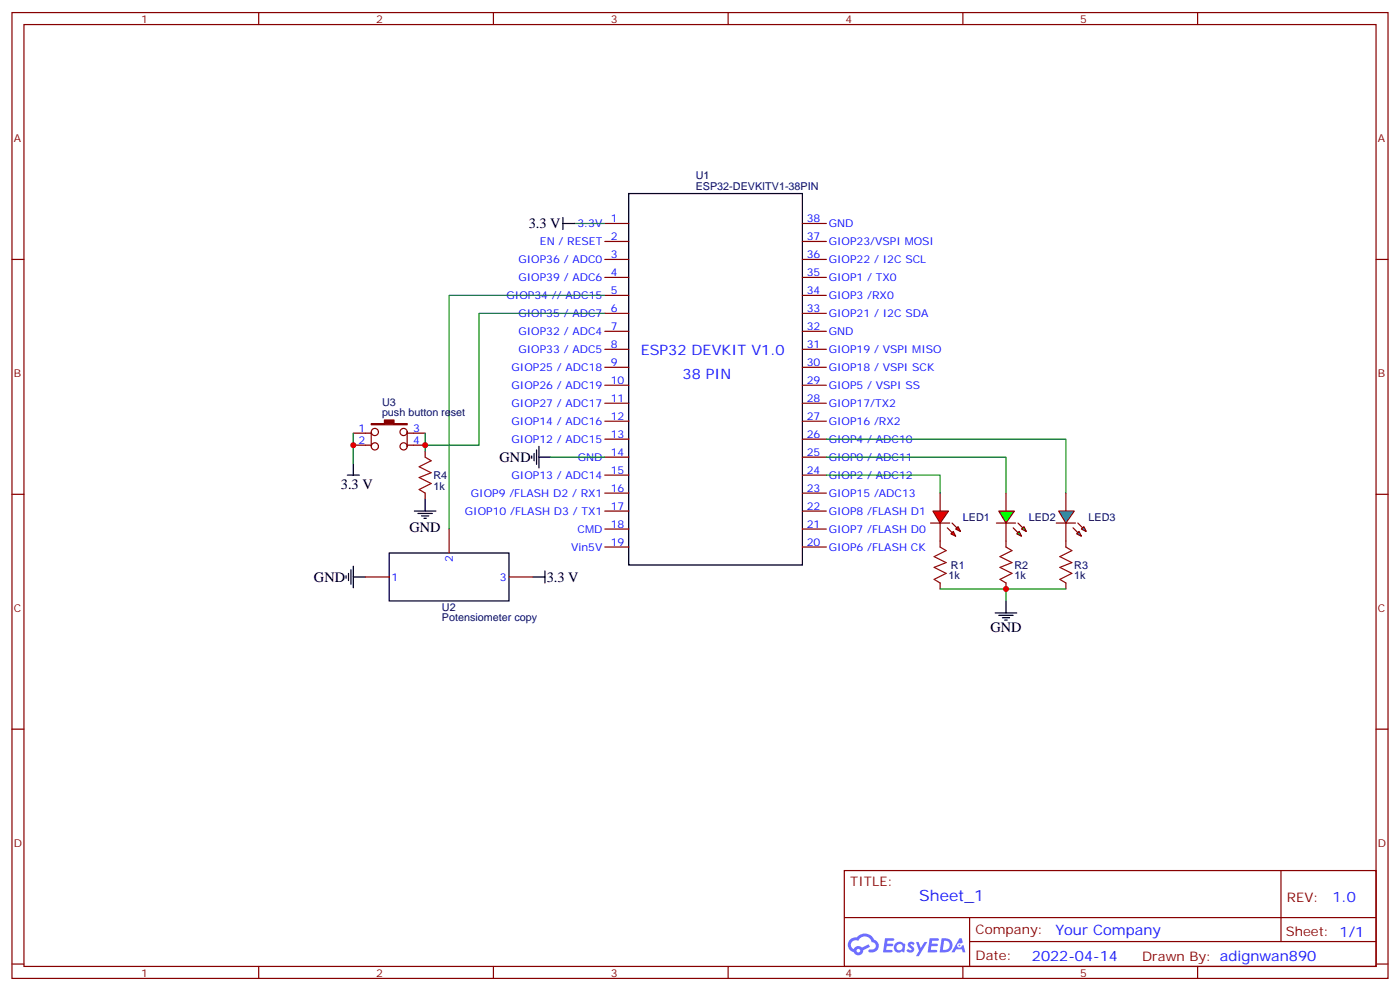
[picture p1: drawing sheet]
<svg xmlns="http://www.w3.org/2000/svg" width="412mm" height="292mm" viewBox="0 0 412 292" stroke-linecap="round" stroke-linejoin="round" font-family="sans-serif">
<g fill="none" stroke="#870000" stroke-width=".35">
<path d="M3.5 3.7h405.4v284.3h-405.4zM7.1 7.2h398.2v277.3h-398.2zM76.2 3.7v3.5M145.3 3.7v3.5M214.5 3.7v3.5M283.6 3.7v3.5M352.8 3.7v3.5M3.5 76.4h3.6M405.3 76.4h3.6M3.5 145.5h3.6M405.3 145.5h3.6M3.5 214.7h3.6"/>
<path d="M405.3 214.7h3.6M248.7 256.3h156.6v28.2h-156.6zM377.3 256.3v20.9M248.7 270.1h156.5M285.6 277.2h119.6M285.6 270.1v14.2M3.5 283.8h3.6M76.2 284.5v3.5M145.3 284.5v3.5M214.5 284.5v3.5M283.6 284.5v3.5M352.8 284.5v3.5"/>
<path d="M405.3 283.8h3.6"/>
</g>
<g fill="#5487ff">
<path d="M267.7 277.5a1.22 1.22 0 0 1 1.7 .2l-.4 .6a.47 .47 0 0 0-.3-.4 .47 .47 0 0 0-.5 .2l.1 .2a1.14 1.14 0 0 1 .8 1.8 1.14 1.14 0 0 1-1.9 0l-.2-.2 .5-.6 .7 .5a.29 .29 0 0 0 .3-.3 .29 .29 0 0 0-.2-.3 1.04 1.04 0 0 1-.6-1.7z"/>
<path d="M260.7 276.2h2.4l.3 .2-.2 .5-1.8 .1-.1 .8h1.5l.3 .4-.3 .4h-1.6l-.2 1.1h1.7l.2 .3-.2 .3-2.6 .1z"/>
<path d="M273.8 276.2h2.4l.3 .2-.1 .5-1.8 .1-.2 .8h1.6l.3 .4-.4 .4-1.6-.1-.1 1.1 1.7 .1 .2 .3-.2 .3-2.6 .1z"/>
<path d="M282.6 276.2h.7l.3 1.3-.6 .3a.69 .69 0 0 0-1 .3 .69 .69 0 0 0 .4 .9 .69 .69 0 0 0 .9-.6l.5-.2 .6 2.2h-.8l-.2-.9h-1.8l-.5 .9h-.8z"/>
<path d="M269.8 277.3h.8l.6 1.8 1.1-1.8h.9l-2.6 4.2h-.8l.9-1.5z"/>
<path d="M277.4 276.2l-.6 4.2h1.3a2.11 2.11 0 0 0 2.5-2.1 2.11 2.11 0 0 0-2.5-2.1zM278.1 277a1.39 1.39 0 0 1 1.7 1.4 1.39 1.39 0 0 1-1.8 1.2h-.3z"/>
<path d="M263.7 277.8a1.54 1.54 0 0 0-.1 2.2 1.54 1.54 0 0 0 2.2 .1l.6 .3 .3-2.3-.2-.3h-.4a1.49 1.49 0 0 0-2.4 0zM264 278.8a.94 .94 0 0 1 1.8 0 .94 .94 0 0 1-1.8 0z"/>
<path d="M250.4 276.6a2.18 2.18 0 0 0 1.1 3.7 1.44 1.44 0 0 0 1.6 .9 1.44 1.44 0 0 0 1.2-1.4l2-1.1-.5-.7-1.9 1a1.47 1.47 0 0 0-2.4 .4 1.39 1.39 0 0 1-.7-1.9 1.39 1.39 0 0 1 2-.5 2.12 2.12 0 0 1 2.2-1.3 2.12 2.12 0 0 1 1.9 1.7 1.14 1.14 0 0 1 1.1 1.4 1.14 1.14 0 0 1-1.7 .7 .43 .43 0 0 0-.5 .4 .43 .43 0 0 0 .4 .5 1.98 1.98 0 0 0 2.5-1.2 1.98 1.98 0 0 0-1.2-2.6 3.1 3.1 0 0 0-5.3-.6l-.9 .1zM252.3 279.9a.55 .55 0 0 1 1.1 0 .55 .55 0 0 1-1.1 0z"/>
<circle cx="282.6" cy="278.3" r=".26"/>
</g>
<path d="M185.2 57h51.2v109.3h-51.2z" fill="none" stroke="#000" stroke-width=".35"/>
<g fill="none" stroke="#870000" stroke-width=".35">
<path d="M178.2 65.8h7M178.2 71.1h7M178.2 76.4h7M236.4 65.8h7M236.4 71.1h7M236.4 76.4h7M178.2 81.7h7M178.2 87h7M178.2 92.3h7M178.2 97.5h7M236.4 81.7h7M236.4 87h7"/>
<path d="M236.4 92.3h7M236.4 97.5h7M178.2 102.8h7M178.2 108.1h7M178.2 113.4h7M178.2 118.7h7M236.4 102.8h7M236.4 108.1h7M236.4 113.4h7M236.4 118.7h7M178.2 124h7M178.2 129.3h7"/>
<path d="M178.2 134.6h7M178.2 139.9h7M236.4 124h7M236.4 129.3h7M236.4 134.6h7M236.4 139.9h7M178.2 145.2h7M178.2 150.5h7M178.2 155.8h7M236.4 145.2h7M236.4 150.5h7M236.4 155.8h7"/>
<path d="M276.9 159.3v1.7M296.3 159.3v1.7M314 159.3v1.7M178.2 161h7M236.4 161h7M276.9 171.6v1.8M296.3 171.6v1.8M314 171.6v1.8"/>
</g>
<path d="M276.9 161l1.8 1.1-3.5 1.8 3.5 1.7-3.5 1.4 3.5 1.8-3.5 1.8 1.7 1M296.3 161l1.8 1.1-3.5 1.8 3.5 1.7-3.5 1.4 3.5 1.8-3.5 1.8 1.7 1M314 161l1.7 1.1-3.5 1.8 3.5 1.7-3.5 1.4 3.5 1.8-3.5 1.8 1.8 1" fill="none" stroke="#a10000" stroke-width=".35"/>
<g fill="#f00" stroke="#870000" stroke-width=".35">
<path d="M274.8 150.5h4.6l-2.5 3.5z"/>
<path d="M274.1 154h5.7z"/>
</g>
<g fill="#870000" stroke="#870000" stroke-width=".35">
<path d="M280.5 154l1.4 1.4z"/>
<path d="M279 155.4l1.5 1.4z"/>
</g>
<g fill="#f00" stroke="#870000" stroke-width=".35">
<path d="M281.5 155.8l.7-.8 .7 1.5z"/>
<path d="M280.1 157.2l.7-.7 .7 1.4z"/>
</g>
<path d="M276.9 145.2v5.3M276.9 154v5.3M296.3 145.2v5.3M296.3 154v5.3" fill="none" stroke="#870000" stroke-width=".35"/>
<g fill="#0f0" stroke="#870000" stroke-width=".35">
<path d="M300.2 156.5l.7 1.4-1.4-.7z"/>
<path d="M300.9 155.8l.7-.8 .7 1.5z"/>
</g>
<g fill="#870000" stroke="#870000" stroke-width=".35">
<path d="M298.4 155.4l1.5 1.4z"/>
<path d="M299.9 154l1.4 1.4z"/>
</g>
<path d="M293.5 154h5.7z" fill="#f00" stroke="#870000" stroke-width=".35"/>
<path d="M294.2 150.5h4.6l-2.5 3.5z" fill="#0f0" stroke="#870000" stroke-width=".35"/>
<path d="M314 145.2v5.3M314 154v5.3" fill="none" stroke="#870000" stroke-width=".35"/>
<g fill="#09f" stroke="#870000" stroke-width=".35">
<path d="M317.1 157.2l.8-.7 .7 1.4z"/>
<path d="M318.6 155.8l.7-.8 .7 1.5z"/>
</g>
<g fill="#870000" stroke="#870000" stroke-width=".35">
<path d="M316.1 155.4l1.4 1.4z"/>
<path d="M317.5 154l1.4 1.4z"/>
</g>
<path d="M311.1 154h5.7z" fill="#f00" stroke="#870000" stroke-width=".35"/>
<path d="M311.9 150.5h4.5l-2.4 3.5z" fill="#09f" stroke="#870000" stroke-width=".35"/>
<path d="M169.3 65.8h8.9M178.2 87h-45.9v68.8M178.2 92.3h-37.1v38.8h-15.9M104.1 127.5v8.8M125.2 127.5v5.3M162.3 134.6h15.9M243.4 139.9h33.5v5.3M243.4 134.6h52.9v10.6M243.4 129.3h70.6v15.9M276.9 173.4h37.1M296.3 173.4v3.5" fill="none" stroke="#008700" stroke-width=".35"/>
<g fill="none" stroke="#000" stroke-width=".35">
<path d="M165.8 65.8h3.5M165.8 64v3.6M102.3 139.9h3.5M104.1 136.3v3.6M156.6 134.2v.7M157.3 133.5v2.1M158 132.5v4.2M158.7 134.6h3.6M158.7 131.4v6.4M122.1 150.5h6.3M123.1 151.2h4.3M124.2 151.9h2.1"/>
<path d="M124.9 152.6h.7M125.2 146.9v3.6M102 169.5v.7M102.7 168.8v2.1M103.4 167.7v4.3M104.1 169.9h3.5M104.1 166.7v6.3M114.7 162.8h35.2v14.1h-35.2zM157 169.9h3.5M160.5 168.1v3.5M296.3 176.9v3.5M293.2 180.4h6.3"/>
<path d="M294.2 181.2h4.2M295.3 181.9h2.1M296 182.6h.7"/>
</g>
<g fill="none" stroke="#870000" stroke-width=".35">
<path d="M104.1 127.5h5.3M104.1 131.1h5.3M109.4 127.2v4.2M119.9 127.5h5.3M119.9 131.1h5.3M119.9 127.2v4.2M125.2 132.8v1.8M125.2 145.2v1.7M132.3 155.8v7M107.6 169.9h7.1M149.9 169.9h7.1"/>
<circle cx="110.4" cy="127.2" r="1.06"/>
<circle cx="110.4" cy="131.4" r="1.06"/>
<circle cx="118.9" cy="131.4" r="1.06"/>
<circle cx="118.9" cy="127.2" r="1.06"/>
</g>
<path d="M109.4 124.7h3.8v-1.1h2.9v1.1h3.8v.4h-10.5z" fill="#870000" stroke="#870000" stroke-width=".35"/>
<path d="M125.2 134.6l1.8 1-3.5 1.8 3.5 1.8-3.5 1.4 3.5 1.7-3.5 1.8 1.7 1.1" fill="none" stroke="#a10000" stroke-width=".35"/>
<g fill="#c00">
<circle cx="296.3" cy="173.4" r=".88"/>
<circle cx="104.1" cy="131.1" r=".88"/>
<circle cx="125.2" cy="131.1" r=".88"/>
</g>
<text font-size="4.6" fill="#00f" x="270.8" y="265.3">Sheet_1</text>
<g font-size="4.2">
<text x="155.8" y="67.2">3.3 V</text>
<text x="147.2" y="136">GND</text>
<text x="100.4" y="143.9">3.3 V</text>
<text x="120.6" y="156.6">GND</text>
<text x="92.5" y="171.3">GND</text>
<text x="161" y="171.3">3.3 V</text>
<text x="291.7" y="186.1">GND</text>
</g>
<g font-size="4.2" fill="#00f">
<text x="188.7" y="104.6">ESP32 DEVKIT V1.0</text>
<text x="201.1" y="111.7">38 PIN</text>
<text x="392.5" y="265.6">1.0</text>
<text x="310.9" y="275.1">Your Company</text>
<text x="304" y="282.9">2022-04-14</text>
</g>
<g font-size="3.9" fill="#800">
<text x="250.5" y="260.9">TITLE:</text>
<text x="379.1" y="265.6">REV:</text>
<text x="287.4" y="275.1">Company:</text>
<text x="378.7" y="275.7">Sheet: 1/1</text>
<text x="287.4" y="282.8">Date:</text>
<text x="336.4" y="282.8">Drawn By: adignwan890</text>
</g>
<g font-size="3.2" fill="#800">
<text x="41.6" y="6.7">1</text>
<text x="110.8" y="6.7">2</text>
<text x="179.9" y="6.7">3</text>
<text x="249.1" y="6.7">4</text>
<text x="318.2" y="6.7">5</text>
<text x="4.1" y="41.8">A</text>
<text x="405.9" y="41.8">A</text>
<text x="4.1" y="110.9">B</text>
<text x="405.9" y="110.9">B</text>
<text x="4.1" y="180.1">C</text>
<text x="405.9" y="180.1">C</text>
<text x="4.1" y="249.2">D</text>
<text x="405.9" y="249.2">D</text>
<text x="41.6" y="287.5">1</text>
<text x="110.8" y="287.5">2</text>
<text x="179.9" y="287.5">3</text>
<text x="249.1" y="287.5">4</text>
<text x="318.2" y="287.5">5</text>
</g>
<g font-size="3.2" fill="#000080">
<text x="204.9" y="52.7">U1</text>
<text x="204.9" y="55.9">ESP32-DEVKITV1-38PIN</text>
<text x="112.5" y="119.7">U3</text>
<text x="112.5" y="122.6">push button reset</text>
<text x="127.7" y="140.9">R4</text>
<text x="127.7" y="144.1">1k</text>
<text x="283.6" y="153.3">LED1</text>
<text x="303" y="153.3">LED2</text>
<text x="320.7" y="153.3">LED3</text>
<text x="280.1" y="167.4">R1</text>
<text x="298.8" y="167.4">R2</text>
<text x="316.4" y="167.4">R3</text>
<text x="279.4" y="170.6">1k</text>
<text x="298.8" y="170.6">1k</text>
<text x="316.4" y="170.6">1k</text>
<text x="130.2" y="179.7">U2</text>
<text x="130.2" y="182.9">Potensiometer copy</text>
</g>
<g font-size="3.2" fill="#00f">
<text x="179.9" y="65.4">1</text>
<text x="237.6" y="65.4">38</text>
<text x="170.1" y="66.9">3.3V</text>
<text x="179.9" y="70.7">2</text>
<text x="237.6" y="70.7">37</text>
<text x="244.1" y="66.9">GND</text>
<text x="152.7" y="77.4">GIOP36 / ADC0</text>
<text x="159" y="72.1">EN / RESET</text>
<text x="179.9" y="76">3</text>
<text x="237.6" y="76">36</text>
<text x="244.1" y="77.4">GIOP22 / I2C SCL</text>
<text x="244.1" y="72.1">GIOP23/VSPI MOSI</text>
<text x="152.7" y="82.7">GIOP39 / ADC6</text>
<text x="179.9" y="81.3">4</text>
<text x="237.6" y="81.3">35</text>
<text x="244.1" y="82.7">GIOP1 / TX0</text>
<text x="149.2" y="88">GIOP34 // ADC15</text>
<text x="179.9" y="86.6">5</text>
<text x="237.6" y="86.6">34</text>
<text x="244.1" y="88">GIOP3 /RX0</text>
<text x="152.7" y="93.3">GIOP35 / ADC7</text>
<text x="179.9" y="91.9">6</text>
<text x="237.6" y="91.9">33</text>
<text x="244.1" y="93.3">GIOP21 / I2C SDA</text>
<text x="152.7" y="98.6">GIOP32 / ADC4</text>
<text x="179.9" y="97.2">7</text>
<text x="237.6" y="97.2">32</text>
<text x="244.1" y="98.6">GND</text>
<text x="152.7" y="103.9">GIOP33 / ADC5</text>
<text x="179.9" y="102.5">8</text>
<text x="179.9" y="107.8">9</text>
<text x="237.6" y="107.8">30</text>
<text x="237.6" y="102.5">31</text>
<text x="244.1" y="103.9">GIOP19 / VSPI MISO</text>
<text x="150.7" y="109.2">GIOP25 / ADC18</text>
<text x="179.9" y="113.1">10</text>
<text x="237.6" y="113.1">29</text>
<text x="244.1" y="109.2">GIOP18 / VSPI SCK</text>
<text x="150.7" y="114.5">GIOP26 / ADC19</text>
<text x="150.7" y="119.8">GIOP27 / ADC17</text>
<text x="179.9" y="118.4">11</text>
<text x="237.6" y="118.4">28</text>
<text x="244.1" y="119.8">GIOP17/TX2</text>
<text x="244.1" y="114.5">GIOP5 / VSPI SS</text>
<text x="150.7" y="125.1">GIOP14 / ADC16</text>
<text x="179.9" y="123.6">12</text>
<text x="237.6" y="123.6">27</text>
<text x="244.1" y="125.1">GIOP16 /RX2</text>
<text x="105.6" y="130.7">2</text>
<text x="105.6" y="127.2">1</text>
<text x="121.7" y="130.7">4</text>
<text x="121.7" y="127.2">3</text>
<text x="150.7" y="130.4">GIOP12 / ADC15</text>
<text x="179.9" y="128.9">13</text>
<text x="237.6" y="128.9">26</text>
<text x="244.1" y="130.4">GIOP4 / ADC10</text>
<text x="170.2" y="135.6">GND</text>
<text x="179.9" y="134.2">14</text>
<text x="237.6" y="134.2">25</text>
<text x="244.1" y="135.6">GIOP0 / ADC11</text>
<text x="150.7" y="140.9">GIOP13 / ADC14</text>
<text x="179.9" y="139.5">15</text>
<text x="237.6" y="139.5">24</text>
<text x="244.1" y="140.9">GIOP2 / ADC12</text>
<text x="138.7" y="146.2">GIOP9 /FLASH D2 / RX1</text>
<text x="179.9" y="144.8">16</text>
<text x="237.6" y="144.8">23</text>
<text x="244.1" y="146.2">GIOP15 /ADC13</text>
<text x="136.9" y="151.5">GIOP10 /FLASH D3 / TX1</text>
<text x="179.9" y="150.1">17</text>
<text x="179.9" y="155.4">18</text>
<text x="237.6" y="155.4">21</text>
<text x="237.6" y="150.1">22</text>
<text x="244.1" y="151.5">GIOP8 /FLASH D1</text>
<text x="170.1" y="156.8">CMD</text>
<text x="179.9" y="160.7">19</text>
<text x="237.6" y="160.7">20</text>
<text x="244.1" y="156.8">GIOP7 /FLASH D0</text>
<text x="133.3" y="165.5" transform="rotate(-90 133.3 165.5)">2</text>
<text x="168.2" y="162.1">Vin5V</text>
<text x="244.1" y="162.1">GIOP6 /FLASH CK</text>
<text x="115.4" y="170.9">1</text>
<text x="147.2" y="170.9">3</text>
</g>
</svg>
